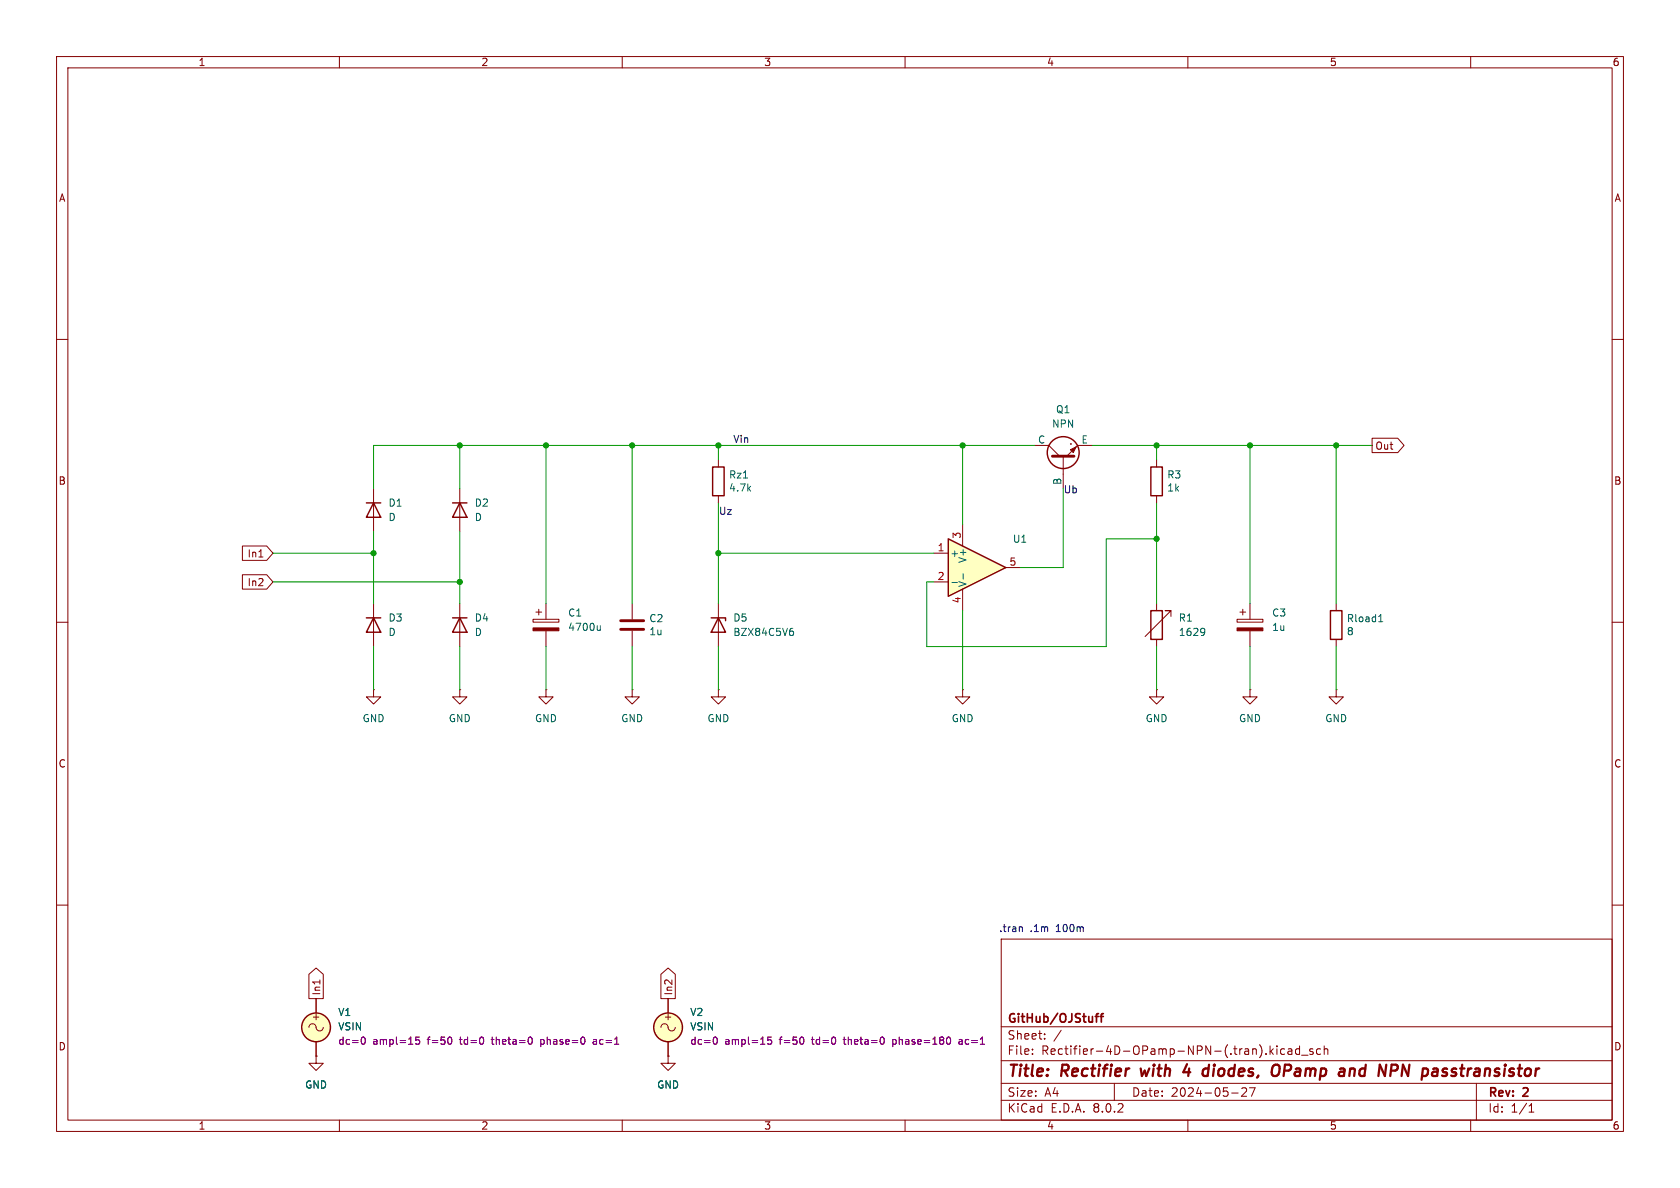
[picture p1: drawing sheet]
<svg xmlns="http://www.w3.org/2000/svg" width="297mm" height="210mm" viewBox="0 0 297 210" stroke-linecap="round" stroke-linejoin="round" font-family="sans-serif">
<g fill="none" stroke="#840000" stroke-width=".18">
<path d="M10 10h277v190h-277zM12 12h273v186h-273zM60 10v2M110 10v2M160 10v2M210 10v2M260 10v2M10 60h2M285 60h2M204.5 81.3v1.3M204.5 87.6v1.3M10 110h2"/>
<path d="M94.2 109.5h4.6v.5h-4.6zM94.7 108.2h1.1M95.2 107.7v1M96.5 106.7v2.8M96.5 111.5v2.8M127 106.7v7.6M204.5 106.7v1.3M204.5 113v1.3M207 109v-1h-1h1l-4.6 4.5M285 110h2M96.5 121.9v1.3h1.3l-1.3 1.3-1.3-1.3h1.3M96.5 121.9h.1"/>
<path d="M170.2 121.9v1.3h1.2l-1.2 1.3-1.3-1.3h1.3M170.2 121.9h.1M10 160h2M285 160h2M118.1 176.5v2.6M177 166h108v32h-108zM60 198v2M110 198v2M116.8 181.6a.67 .67 0 0 1 .8-.6 .67 .67 0 0 1 .5 .8 .64 .64 0 0 0 .8 .4 .64 .64 0 0 0 .5-.6M118.1 186.7v1.3h1.3l-1.3 1.2-1.3-1.2h1.3M118.1 186.7h.1M118.1 184.2v2.5"/>
<path d="M160 198v2M177 194.5h108M177 191.5h108M177 187.5h108M177 181.5h108M182.5 186.3v.1M182.5 185.5v.1M184.7 183.6v.1M184.7 182.8v.1M187.6 182.1l-1.3 2M197 191.5v3M210 198v2"/>
<path d="M217.7 193.2h1.2M219.7 192.3l-.2 .1M220.1 192.3l.3 .3-.1 .3-.8 .9h.9M221.9 192.3l-.7 1.5M224.7 185.8l.4 .6M225.1 185.4l-.6 .6M225.7 184.9v.1M225.7 185.4v1M227.1 185.5l-.4-.1-.3 .3v.4l.1 .2h.6M227.7 185.5h.6l.1 .9M228.4 185.8h-.5a.29 .29 0 0 0-.2 .3 .29 .29 0 0 0 .2 .3l.5-.1M229.7 185.5l-.4-.1-.3 .3v.4l.2 .2h.5"/>
<path d="M229.7 184.9v1.5M230.1 186.5h1.1M232.1 185.5l-.4-.1-.2 .2 .1 .2 .5 .2v.3h-.6M233.5 185.5l-.5-.1-.3 .3v.4l.2 .2h.6M234.1 185.5l.2-.1 .4 .1v.9M234.1 184.9v1.5M260 198v2M261 191.5v6.5M270.3 196.6h.9M270.3 195.5l.4-.4v1.5"/>
</g>
<path d="M201.7 188.9l.2 1.3 .5-.9M209.8 188.1l-.6 1.4h1.2M210.2 188.9l-.1 1.3M213.5 188.9l.1 .1M213.7 188.2l-.2 2M225.5 188.2l.5 .1a1.36 1.36 0 0 1-.4 1.9M227 189.3h.8M227.9 188.2h-.7l-.3 2M238.8 189l.2-.1 .5 .1-.1 1.2M247 188.3a.53 .53 0 0 1 0 .8M255.4 188.9l.4 .1M255.6 189.5l.2 .1v.3l-.3 .3" fill="none" stroke="#840000" stroke-width=".4"/>
<path d="M193.6 179.7h.6M194.2 179.2l-.4 .2v1.3M194.5 179.7h.6M195.1 179.2l-.4 .2v1.3" fill="none" stroke="#840000" stroke-width=".3"/>
<g fill="none" stroke="#840000" stroke-width=".25">
<path d="M203.5 82.6h2v5h-2zM125.7 109.2h2.6v.5M127 109.2l1.3 2.6h-2.6zM203.5 108h2v5h-2z"/>
<circle cx="118.1" cy="181.6" r="2.54"/>
</g>
<path d="M106.1 110.6v.9M106.1 111.3l-.2 .2-.3-.1M139.8 111.6h.3l.2 .2-.1 .4-.4 .1M139.9 111.1h.3M212.7 111.1l.2 .1a1.03 1.03 0 0 1-.2 1.1M213 111.6l-.3 .3" fill="none" stroke="#006464" stroke-width=".18"/>
<circle cx="118.1" cy="181.6" r="2.54" fill="#ffffc2" stroke="#ffffc2" stroke-width=".18"/>
<path d="M126.3 183.4l.1-.1a.68 .68 0 0 1 .4 .7 .68 .68 0 0 1-.4 .6l-.1-.1M136.4 183.3h-.6l-.1 .6 .2-.1 .4 .1 .1 .2v.4l-.2 .1-.5-.1M141.9 183.4l.2 .4-.2 .7M156.1 183.4l.2 .4-.2 .7M157.8 183.8v1.2M157.8 184.5l.2 .1M158 183.8h-.2M167.8 183.3a.79 .79 0 0 1 0 1.3M169.9 183.8h-.3M170 184.1h-.3l-.2 .2 .1 .2 .4 .1" fill="none" stroke="#840084" stroke-width=".18"/>
<path d="M94.2 111h4.6v.5h-4.6z" fill="#840000" stroke="#840000" stroke-width=".18"/>
<path d="M167.6 95.3l10.2 5-10.2 5.1z" fill="#ffffc2"/>
<g fill="none" stroke="#840000" stroke-width=".25">
<path d="M64.8 88.9h2.5M66 88.9l1.3 2.5h-2.5zM80 88.9h2.5M81.3 88.9l1.2 2.5h-2.5zM126 82.6h2v5h-2zM167.6 95.3l10.2 5-10.2 5.1zM64.8 109.2h2.5M66 109.2l1.3 2.6h-2.5zM80 109.2h2.5M81.3 109.2l1.2 2.6h-2.5zM235.2 108h2v5h-2z"/>
<circle cx="188" cy="80" r="2.82"/>
<circle cx="55.9" cy="181.6" r="2.54"/>
</g>
<g fill="none" stroke="#840000" stroke-width=".18">
<path d="M182.9 78.7h2.5l1.9 1.9M189.2 78.5h.1M193 78.7h-2.5l-1.9 1.9M242.6 77.5h4.5l1.1 1.2-1.1 1.3h-4.5zM42.9 96.5h4.2l1.2 1.3-1.2 1.3h-4.2zM45.8 98.5h.7M66 86.4v7.6M81.3 86.4v7.6M127 81.3v1.3M127 87.6v1.3M165.1 97.8h2.5M170.2 92.7v3.8"/>
<path d="M188 80.6v5.8M42.9 101.6h4.2l1.2 1.3-1.2 1.2h-4.2zM66 106.7v7.6M81.3 106.7v7.6M111.8 106.7v2.8M111.8 111.5v2.8M165.1 102.9h2.5M170.2 104.1v3.9M177.8 100.3h2.5M218.7 109.5h4.6v.5h-4.6zM219.2 108.2h1M219.7 107.7v1"/>
<path d="M221 106.7v2.8M221 111.5v2.8M236.2 106.7v1.3M236.2 113v1.3M66 121.9v1.3h1.3l-1.3 1.3-1.2-1.3h1.2M66 121.9h.1M81.3 121.9v1.3h1.2l-1.2 1.3-1.3-1.3h1.3M81.3 121.9h.1M111.8 121.9v1.3h1.2l-1.2 1.3-1.3-1.3h1.3M111.8 121.9h.1M127 121.9v1.3h1.3l-1.3 1.3-1.3-1.3h1.3M127 121.9h.1"/>
<path d="M204.5 121.9v1.3h1.2l-1.2 1.3-1.3-1.3h1.3M204.5 121.9h.1M221 121.9v1.3h1.2l-1.2 1.3-1.3-1.3h1.3M221 121.9h.1M236.2 121.9v1.3h1.3l-1.3 1.3-1.3-1.3h1.3M236.2 121.9h.1M54.6 172.2l1.3-1.1 1.3 1.1v4.3h-2.6zM55.9 176.5v2.6M56.6 173.2v.8M116.8 172.2l1.3-1.1 1.3 1.1v4.3h-2.6zM118.1 176.5v2.6M54.6 181.6a.67 .67 0 0 1 .8-.6 .67 .67 0 0 1 .5 .8 .64 .64 0 0 0 .7 .4 .64 .64 0 0 0 .5-.6"/>
<path d="M55.9 186.7v1.3h1.2l-1.2 1.2-1.3-1.2h1.3M55.9 186.7h.1M55.9 184.2v2.5M118.1 186.7h.1M118.1 184.2v2.5"/>
</g>
<path d="M168.3 103h1M170.3 101.4v1M243.7 109.9h.8M243.9 108.9l.2-.3v1.3" fill="none" stroke="#006464" stroke-width=".18"/>
<path d="M186.1 80.6h3.8M109.7 111.3h4.1M109.7 109.7h4.1" fill="none" stroke="#840000" stroke-width=".51"/>
<g fill="#840000" stroke="#840000" stroke-width=".18">
<path d="M189.2 79.5l1-.5-.5 1z"/>
<path d="M218.7 111h4.6v.5h-4.6z"/>
</g>
<circle cx="55.9" cy="181.6" r="2.54" fill="#ffffc2" stroke="#ffffc2" stroke-width=".18"/>
<g fill="none" stroke="#840084" stroke-width=".18">
<path d="M64 183.4l.2-.1a.68 .68 0 0 1 .4 .7 .68 .68 0 0 1-.4 .6l-.2-.1M74.1 183.3h-.6v.6l.2-.1 .4 .1 .1 .2-.1 .4-.1 .1-.5-.1M79.7 183.4l.2 .4-.2 .7M93.9 183.4l.2 .4-.2 .7M95.6 183.8v1.2M95.6 184.5l.1 .1M95.7 183.8h-.1M105.3 183.8h-.4M105.3 184.1h-.3l-.1 .2v.2l.4 .1M126.3 183.4l.1-.1a.68 .68 0 0 1 .4 .7 .68 .68 0 0 1-.4 .6l-.1-.1M136.4 183.3h-.6l-.1 .6 .2-.1 .4 .1 .1 .2v.4l-.2 .1-.5-.1M141.9 183.4l.2 .4-.2 .7"/>
<path d="M156.1 183.4l.2 .4-.2 .7M157.8 183.8v1.2M157.8 184.5l.2 .1M158 183.8h-.2M167.8 183.3a.79 .79 0 0 1 0 1.3M169.9 183.8h-.3M170 184.1h-.3l-.2 .2 .1 .2 .4 .1"/>
</g>
<path d="M180.6 163.8l.1 .2v.7" fill="none" stroke="#0000c2" stroke-width=".18"/>
<g fill="none" stroke="#009600" stroke-width=".18">
<path d="M81.3 78.7v7.7M96.5 78.7v28M111.8 78.7v28M127 78.7v2.6M170.2 78.7v14M182.9 78.7h-116.9v7.7M193 78.7h49.6M204.5 78.7v2.6M221 78.7v28M236.2 78.7v28M48.3 97.8h17.7M66 94v12.7"/>
<path d="M81.3 94v12.7M127 97.8h38.1M127 88.9v17.8M188 86.4v13.9h-7.7M204.5 88.9v17.8M204.5 95.3h-8.9v19h-31.8v-11.4h1.3M48.3 102.9h33M66 114.3v7.6M81.3 114.3v7.6M96.5 114.3v7.6M111.8 114.3v7.6M127 114.3v7.6"/>
<path d="M170.2 108v13.9M204.5 114.3v7.6M221 114.3v7.6M236.2 114.3v7.6"/>
</g>
<g fill="#009600" stroke="#009600" stroke-width=".18">
<circle cx="236.2" cy="78.7" r=".46"/>
<circle cx="221" cy="78.7" r=".46"/>
<circle cx="204.5" cy="78.7" r=".46"/>
<circle cx="204.5" cy="95.3" r=".46"/>
<circle cx="66" cy="97.8" r=".46"/>
<circle cx="81.3" cy="78.7" r=".46"/>
<circle cx="96.5" cy="78.7" r=".46"/>
<circle cx="81.3" cy="102.9" r=".46"/>
<circle cx="127" cy="78.7" r=".46"/>
<circle cx="170.2" cy="78.7" r=".46"/>
<circle cx="127" cy="97.8" r=".46"/>
<circle cx="111.8" cy="78.7" r=".46"/>
</g>
<g font-size="2.8" fill="#840000">
<text x="178" y="190.9">Title:</text>
<text x="187.7" y="190.9">Rectifier</text>
<text x="202.6" y="190.9">with</text>
<text x="210.9" y="190.9">4</text>
<text x="215.1" y="190.9">diodes,</text>
<text x="228.1" y="190.9">OPamp</text>
<text x="240.8" y="190.9">and</text>
<text x="248.6" y="190.9">NPN</text>
<text x="257.1" y="190.9">passtransistor</text>
</g>
<g font-size="2.1" fill="#840000">
<text x="178" y="184">Sheet:</text>
<text x="178" y="181.2">GitHub/OJStuff</text>
<text x="178" y="186.7">File:</text>
<text x="184.1" y="186.7">Rectifier-4D-OPamp-NPN-(.tran).kicad_sch</text>
<text x="178" y="196.9">KiCad</text>
<text x="178" y="194.1">Size:</text>
<text x="184.7" y="194.1">A4</text>
<text x="185.7" y="196.9">E.D.A.</text>
<text x="193.3" y="196.9">8.0.2</text>
<text x="200" y="194.1">Date:</text>
<text x="207" y="194.1">2024-05-27</text>
<text x="263" y="194.3">Rev:</text>
<text x="263" y="196.9">Id:</text>
<text x="267.1" y="196.9">1/1</text>
<text x="269.4" y="194.3">2</text>
</g>
<g font-size="1.8" fill="#840000">
<text x="35" y="11.9">1</text>
<text x="85" y="11.9">2</text>
<text x="135" y="11.9">3</text>
<text x="185" y="11.9">4</text>
<text x="235" y="11.9">5</text>
<text x="285" y="11.9">6</text>
<text x="10.3" y="35.9">A</text>
<text x="285.3" y="35.9">A</text>
<text x="243" y="79.7">Out</text>
<text x="10.3" y="85.9">B</text>
<text x="285.3" y="85.9">B</text>
<text x="43.7" y="98.7">In1</text>
<text x="43.7" y="103.8">In2</text>
<text x="10.3" y="135.9">C</text>
<text x="285.3" y="135.9">C</text>
<text x="56.8" y="176.1" transform="rotate(-90 56.8 176.1)">In1</text>
<text x="119.1" y="176.1" transform="rotate(-90 119.1 176.1)">In2</text>
<text x="10.3" y="185.9">D</text>
<text x="55" y="180.6">+</text>
<text x="117.2" y="180.6">+</text>
<text x="285.3" y="185.9">D</text>
<text x="35" y="199.9">1</text>
<text x="85" y="199.9">2</text>
<text x="135" y="199.9">3</text>
<text x="185" y="199.9">4</text>
<text x="235" y="199.9">5</text>
<text x="285" y="199.9">6</text>
</g>
<g font-size="1.8" fill="#006464">
<text x="185.9" y="75.8">NPN</text>
<text x="186.6" y="73.3">Q1</text>
<text x="183.4" y="78.5">C</text>
<text x="191.1" y="78.5">E</text>
<text x="68.6" y="89.8">D1</text>
<text x="83.8" y="89.8">D2</text>
<text x="128.8" y="87.1">4.7k</text>
<text x="128.8" y="84.8">Rz1</text>
<text x="187.7" y="85.8" transform="rotate(-90 187.7 85.8)">B</text>
<text x="206.3" y="84.8">R3</text>
<text x="206.3" y="87.1">1k</text>
<text x="68.6" y="92.3">D</text>
<text x="83.8" y="92.3">D</text>
<text x="167.9" y="98.7">+</text>
<text x="171" y="99.6" transform="rotate(-90 171 99.6)">V+</text>
<text x="179" y="96.1">U1</text>
<text x="171" y="103.9" transform="rotate(-90 171 103.9)">V-</text>
<text x="68.6" y="110.1">D3</text>
<text x="68.6" y="112.6">D</text>
<text x="83.8" y="110.1">D4</text>
<text x="83.8" y="112.6">D</text>
<text x="100.3" y="109.2">C1</text>
<text x="100.3" y="111.7">4700u</text>
<text x="114.7" y="110.2">C2</text>
<text x="114.7" y="112.5">1u</text>
<text x="129.5" y="110.1">D5</text>
<text x="129.5" y="112.6">BZX84C5V6</text>
<text x="208.3" y="110.1">R1</text>
<text x="208.3" y="112.6">1629</text>
<text x="224.8" y="109.2">C3</text>
<text x="224.8" y="111.7">1u</text>
<text x="238" y="110.2">Rload1</text>
<text x="238" y="112.5">8</text>
<text x="64" y="127.9">GND</text>
<text x="79.2" y="127.9">GND</text>
<text x="94.5" y="127.9">GND</text>
<text x="109.7" y="127.9">GND</text>
<text x="125" y="127.9">GND</text>
<text x="168.1" y="127.9">GND</text>
<text x="202.4" y="127.9">GND</text>
<text x="218.9" y="127.9">GND</text>
<text x="234.2" y="127.9">GND</text>
<text x="59.7" y="179.8">V1</text>
<text x="121.9" y="179.8">V2</text>
<text x="59.7" y="182.3">VSIN</text>
<text x="121.9" y="182.3">VSIN</text>
<text x="53.8" y="192.6">GND</text>
<text x="116.1" y="192.6">GND</text>
</g>
<g font-size="1.8" fill="#0f0f0f">
<text x="129.5" y="78.4">Vin</text>
<text x="188" y="87.3">Ub</text>
<text x="127" y="91.1">Uz</text>
</g>
<g font-size="1.8" fill="#a90000">
<text x="169.9" y="95.3" transform="rotate(-90 169.9 95.3)">3</text>
<text x="165.7" y="97.5">1</text>
<text x="178.4" y="100.1">5</text>
<text x="165.7" y="102.6">2</text>
<text x="169.9" y="106.8" transform="rotate(-90 169.9 106.8)">4</text>
</g>
<g font-size="1.8" fill="#0000c2">
<text x="176.5" y="164.9">.tran</text>
<text x="182.1" y="164.9">.1m</text>
<text x="186.8" y="164.9">100m</text>
</g>
<g font-size="1.8" fill="#840084">
<text x="59.7" y="184.9">dc=0</text>
<text x="65.9" y="184.9">ampl=15</text>
<text x="75.7" y="184.9">f=50</text>
<text x="81.6" y="184.9">td=0</text>
<text x="87.4" y="184.9">theta=0</text>
<text x="96.2" y="184.9">phase=0</text>
<text x="105.7" y="184.9">ac=1</text>
<text x="121.9" y="184.9">dc=0</text>
<text x="128.1" y="184.9">ampl=15</text>
<text x="137.9" y="184.9">f=50</text>
<text x="143.8" y="184.9">td=0</text>
<text x="149.7" y="184.9">theta=0</text>
<text x="158.4" y="184.9">phase=180</text>
<text x="170.4" y="184.9">ac=1</text>
</g>
</svg>
